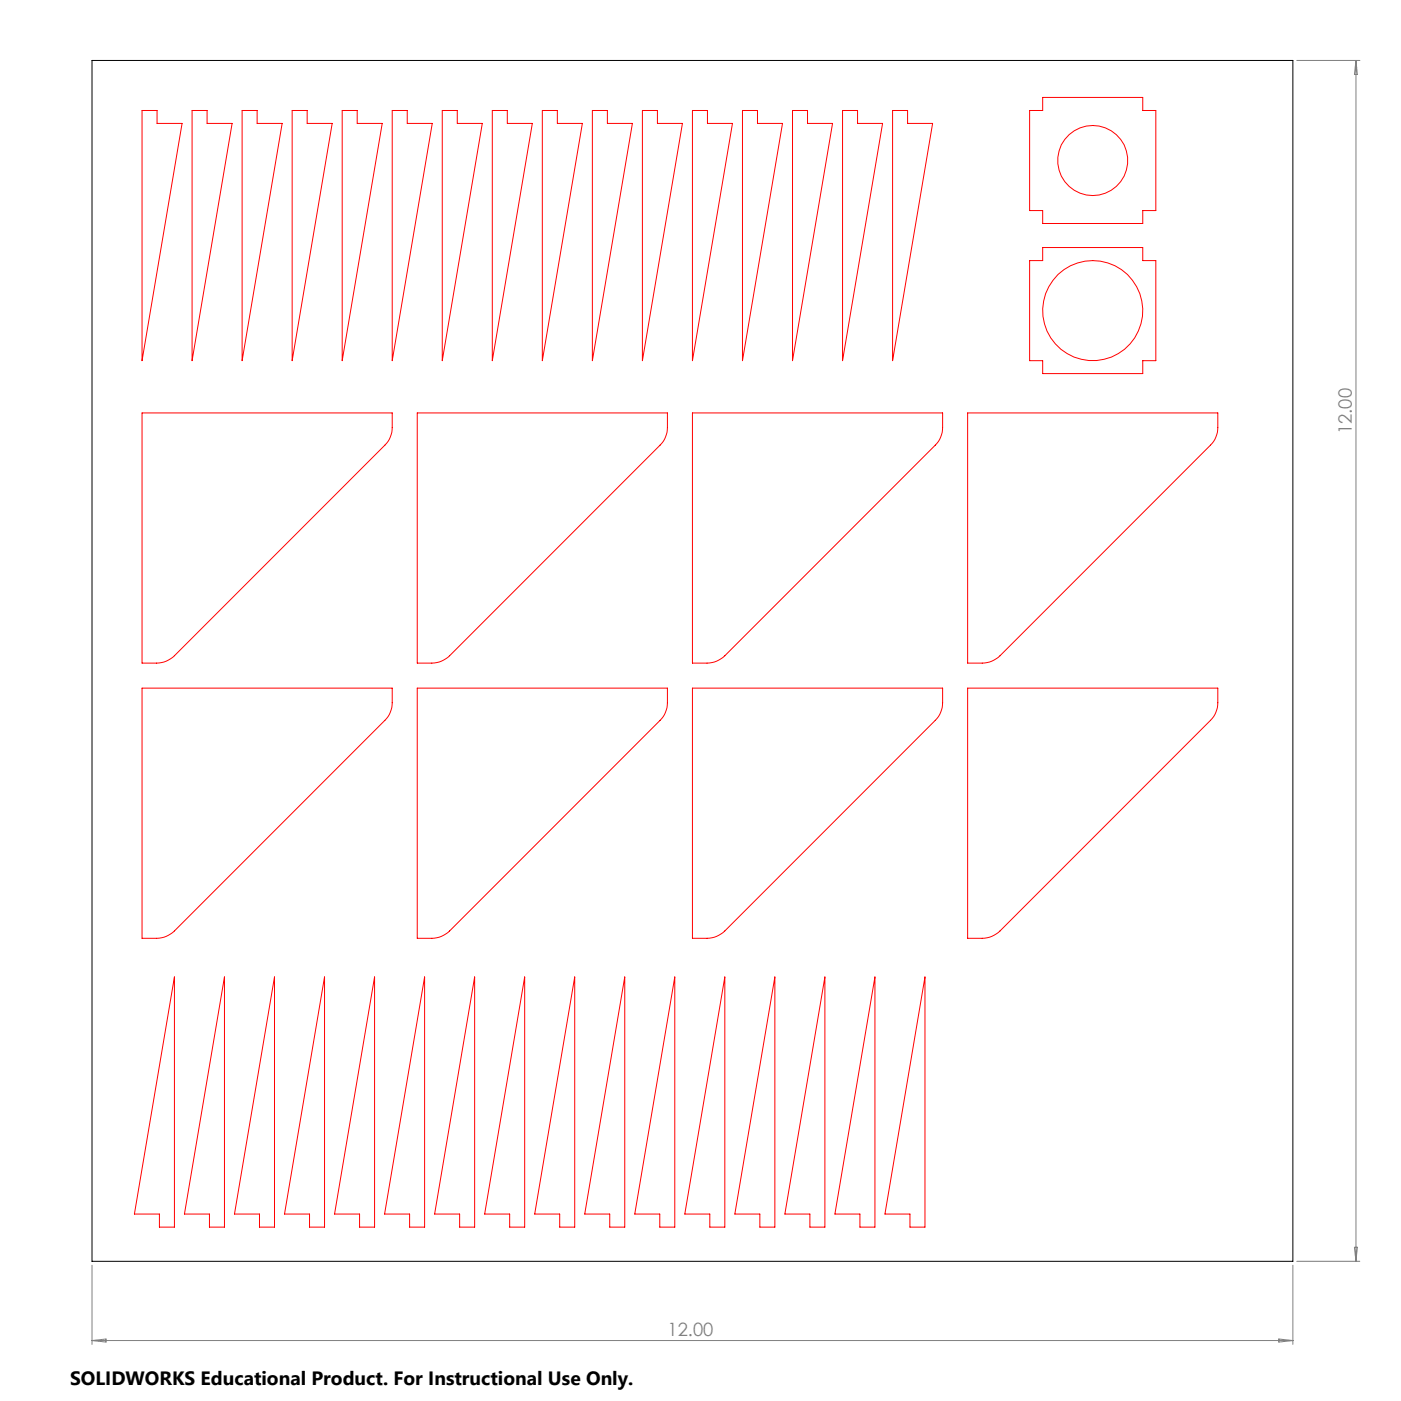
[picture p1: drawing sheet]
<svg xmlns="http://www.w3.org/2000/svg" width="356mm" height="356mm" viewBox="0 0 356 356" stroke-linecap="round" stroke-linejoin="round" font-family="sans-serif">
<path d="M329.1 15.3h16.1M344.2 15.3v304.8M344.2 15.3l.3 3.6h-.7zM343.8 316.6h.7l-.3 3.5zM23.4 321.1v20.1M324.6 339.9l3.6 .4-3.6 .3zM328.2 321.1v20.1M329.1 320.1h16.1M23.4 340.3h304.8M23.4 340.3l3.5-.4v.7z" fill="none" stroke="#808080" stroke-width=".25"/>
<path d="M23.4 15.3h304.8v304.8h-304.8z" fill="none" stroke="#000" stroke-width=".25"/>
<g fill="none" stroke="#f00" stroke-width=".25">
<path d="M36.1 28h3.8v3.3h6.3l-10.1 60.2zM48.8 28h3.8v3.3h6.3l-10.1 60.2zM61.5 28h3.8v3.3h6.3l-10.1 60.2zM74.2 28h3.8v3.3h6.3l-10.1 60.2zM86.9 28h3.8v3.3h6.3l-10.1 60.2zM99.6 28h3.8v3.3h6.3l-10.1 60.2zM112.3 28h3.8v3.3h6.3l-10.1 60.2zM125 28h3.8v3.3h6.3l-10.1 60.2zM137.7 28h3.8v3.3h6.3l-10.1 60.2zM150.4 28h3.8v3.3h6.3l-10.1 60.2zM163.1 28h3.8v3.3h6.3l-10.1 60.2zM175.8 28h3.8v3.3h6.3l-10.1 60.2z"/>
<path d="M188.5 28h3.8v3.3h6.3l-10.1 60.2zM201.2 28h3.8v3.3h6.3l-10.1 60.2zM213.9 28h3.8v3.3h6.3l-10.1 60.2zM226.6 28h3.8v3.3h6.3l-10.1 60.2zM264.7 24.7h25.4v3.3h3.3v25.4h-3.3v3.3h-25.4v-3.3h-3.4v-25.4h3.4zM261.3 66.1h3.4v-3.3h25.4v3.3h3.3v25.4h-3.3v3.3h-25.4v-3.3h-3.4zM36.1 104.8h63.5v3.7a6.4 6.4 0 0 1-1.9 4.5l-53.4 53.4a6.5 6.5 0 0 1-4.5 1.9h-3.7zM105.9 104.8h63.5v3.7a6.4 6.4 0 0 1-1.9 4.5l-53.4 53.4a6.5 6.5 0 0 1-4.5 1.9h-3.7zM175.8 104.8h63.5v3.7a6.4 6.4 0 0 1-1.9 4.5l-53.4 53.4a6.5 6.5 0 0 1-4.5 1.9h-3.7zM245.6 104.8h63.5v3.7a6.4 6.4 0 0 1-1.9 4.5l-53.4 53.4a6.5 6.5 0 0 1-4.5 1.9h-3.7zM36.1 174.7h63.5v3.7a6.4 6.4 0 0 1-1.9 4.4l-53.4 53.5a6.5 6.5 0 0 1-4.5 1.9h-3.7zM105.9 174.7h63.5v3.7a6.4 6.4 0 0 1-1.9 4.4l-53.4 53.5a6.5 6.5 0 0 1-4.5 1.9h-3.7z"/>
<path d="M175.8 174.7h63.5v3.7a6.4 6.4 0 0 1-1.9 4.4l-53.4 53.5a6.5 6.5 0 0 1-4.5 1.9h-3.7zM245.6 174.7h63.5v3.7a6.4 6.4 0 0 1-1.9 4.4l-53.4 53.5a6.5 6.5 0 0 1-4.5 1.9h-3.7zM44.3 248v63.5h-3.8v-3.3h-6.4zM57 248v63.5h-3.8v-3.3h-6.4zM69.7 248v63.5h-3.8v-3.3h-6.4zM82.4 248v63.5h-3.8v-3.3h-6.4zM95.1 248v63.5h-3.8v-3.3h-6.4zM107.8 248v63.5h-3.8v-3.3h-6.4zM120.5 248v63.5h-3.8v-3.3h-6.4zM133.2 248v63.5h-3.8v-3.3h-6.4zM145.9 248v63.5h-3.8v-3.3h-6.4zM158.6 248v63.5h-3.8v-3.3h-6.4z"/>
<path d="M171.3 248v63.5h-3.8v-3.3h-6.4zM184 248v63.5h-3.8v-3.3h-6.4zM196.7 248v63.5h-3.8v-3.3h-6.4zM209.4 248v63.5h-3.8v-3.3h-6.4zM222.1 248v63.5h-3.8v-3.3h-6.4zM234.8 248v63.5h-3.8v-3.3h-6.4z"/>
<circle cx="277.4" cy="40.7" r="8.9"/>
<circle cx="277.3" cy="78.8" r="12.7"/>
</g>
<text font-size="4.9" x="17.8" y="351.6">SOLIDWORKS Educational Product. For Instructional Use Only.</text>
<g font-size="4.7" fill="#808080">
<text x="343.2" y="110.2" transform="rotate(-90 343.2 110.2)">12.00</text>
<text x="169.4" y="339.2">12.00</text>
</g>
</svg>
